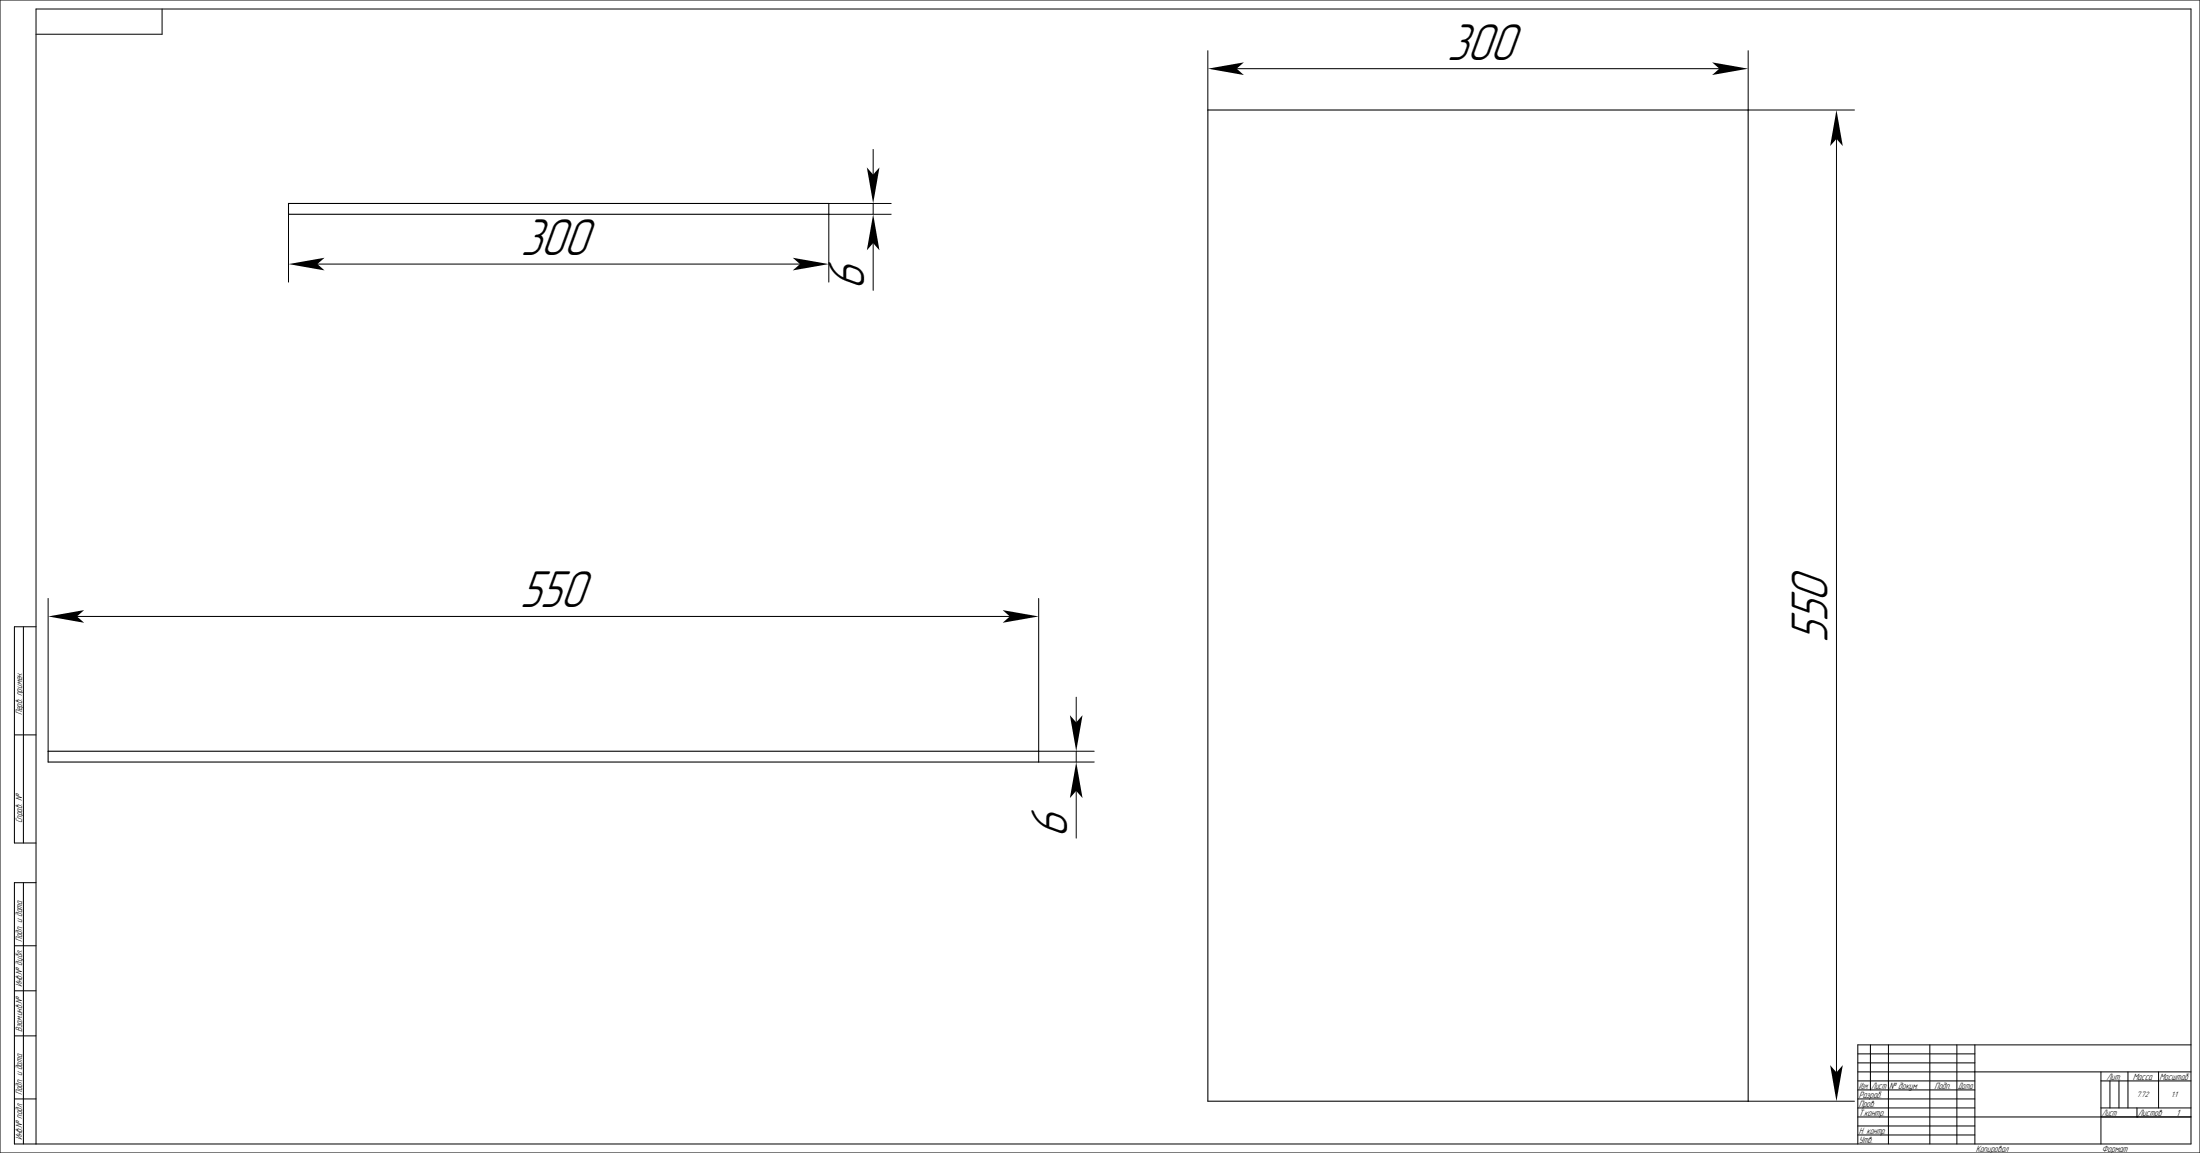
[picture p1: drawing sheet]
<svg xmlns="http://www.w3.org/2000/svg" width="1222mm" height="640mm" viewBox="0 0 1222 640" stroke-linecap="round" stroke-linejoin="round" font-family="sans-serif">
<g fill="none" stroke="#000" stroke-width=".56">
<path d="M0 0h1222v640h-1222zM90 5v14h-70M671 28v33M687 38h268M971 28v33h59M1020 77v518M485 83v14M160 119v38M460 113h35M485 113v6M495 119h-35v38M485 135v26"/>
<path d="M176 147h268M27 332v85M577 332v85h31M13 348v120M20 348h-12v120h12M43 342h518M598 387v14M8 408h12M598 417v6M577 423h31M598 439v26M13 490v145"/>
<path d="M20 490h-12v145h1209v-630h-1197v630M8 525h12M8 550h12M8 575h12M1039 580v25M1049 580v55M1072 580v55M1087 580v55M1097 580v55M1217 580h-185v55M1032 595h185M1032 600h65"/>
<path d="M1032 585h65M1032 590h65M1167 600h50M1167 595v40M1172 600v15M1177 600v15M1182 595v20M1199 595v20M8 610h12M971 611h59M1032 620h185M1032 605h65"/>
<path d="M1032 610h65M1032 615h65M1167 615h50M1187 620h.1M1187 615v5M1032 625h65M1032 630h65"/>
</g>
<path d="M671 61h300v550h-300zM160 113h300v6h-300zM27 417h550v6h-550z" fill="none" stroke="#000" stroke-width=".6"/>
<g fill="#000">
<path d="M671 38l20-3-4 3 4 4z" fill-rule="evenodd"/>
<path d="M951 35l20 3-20 4 4-4z" fill-rule="evenodd"/>
<path d="M481 93l4 4 3-4-3 20z" fill-rule="evenodd"/>
<path d="M1020 61l3 20-3-4-4 4z" fill-rule="evenodd"/>
<path d="M485 119l3 20-3-4-4 4z" fill-rule="evenodd"/>
<path d="M160 147l20-4-4 4 4 3z" fill-rule="evenodd"/>
<path d="M440 143l20 4-20 3 4-3z" fill-rule="evenodd"/>
<path d="M27 342l20-3-4 3 4 4z" fill-rule="evenodd"/>
<path d="M557 339l20 3-20 4 4-4z" fill-rule="evenodd"/>
<path d="M594 397l4 4 3-4-3 20z" fill-rule="evenodd"/>
<path d="M598 423l3 20-3-4-4 4z" fill-rule="evenodd"/>
<path d="M1016 591l4 4 3-4-3 20z" fill-rule="evenodd"/>
</g>
<g font-size="26.9">
<text x="803" y="33">300</text>
<text x="289" y="142">300</text>
<text x="480" y="161" transform="rotate(-90 480 161)">6</text>
<text x="289" y="337">550</text>
<text x="1015" y="357" transform="rotate(-90 1015 357)">550</text>
<text x="593" y="465" transform="rotate(-90 593 465)">6</text>
</g>
<g font-size="4.7">
<text x="12" y="397" transform="rotate(-90 12 397)">Перв. примен.</text>
<text x="12" y="457" transform="rotate(-90 12 457)">Справ. №</text>
<text x="12" y="523" transform="rotate(-90 12 523)">Подп. и дата</text>
<text x="12" y="548" transform="rotate(-90 12 548)">Инв.№ дубл.</text>
<text x="12" y="573" transform="rotate(-90 12 573)">Взам.инв.№</text>
<text x="1170" y="599">Лит.</text>
<text x="1184" y="599">Масса</text>
<text x="1199" y="599">Масштаб</text>
<text x="1032" y="604">Изм.</text>
<text x="1039" y="604">Лист</text>
<text x="1049" y="604">№ докум.</text>
<text x="1074" y="604">Подп.</text>
<text x="1087" y="604">Дата</text>
<text x="12" y="608" transform="rotate(-90 12 608)">Подп. и дата</text>
<text x="1032" y="609">Разраб.</text>
<text x="1032" y="614">Пров.</text>
<text x="1032" y="619">Т.контр.</text>
<text x="1167" y="619">Лист</text>
<text x="1187" y="619">Листов</text>
<text x="1208" y="619">1</text>
<text x="1032" y="629">Н. контр.</text>
<text x="12" y="633" transform="rotate(-90 12 633)">Инв.№ подл.</text>
<text x="1032" y="634">Утв.</text>
<text x="1097" y="639">Копировал</text>
<text x="1167" y="639">Формат</text>
</g>
<g font-size="4">
<text x="1186" y="609">7.72</text>
<text x="1206" y="609">1:1</text>
</g>
</svg>
